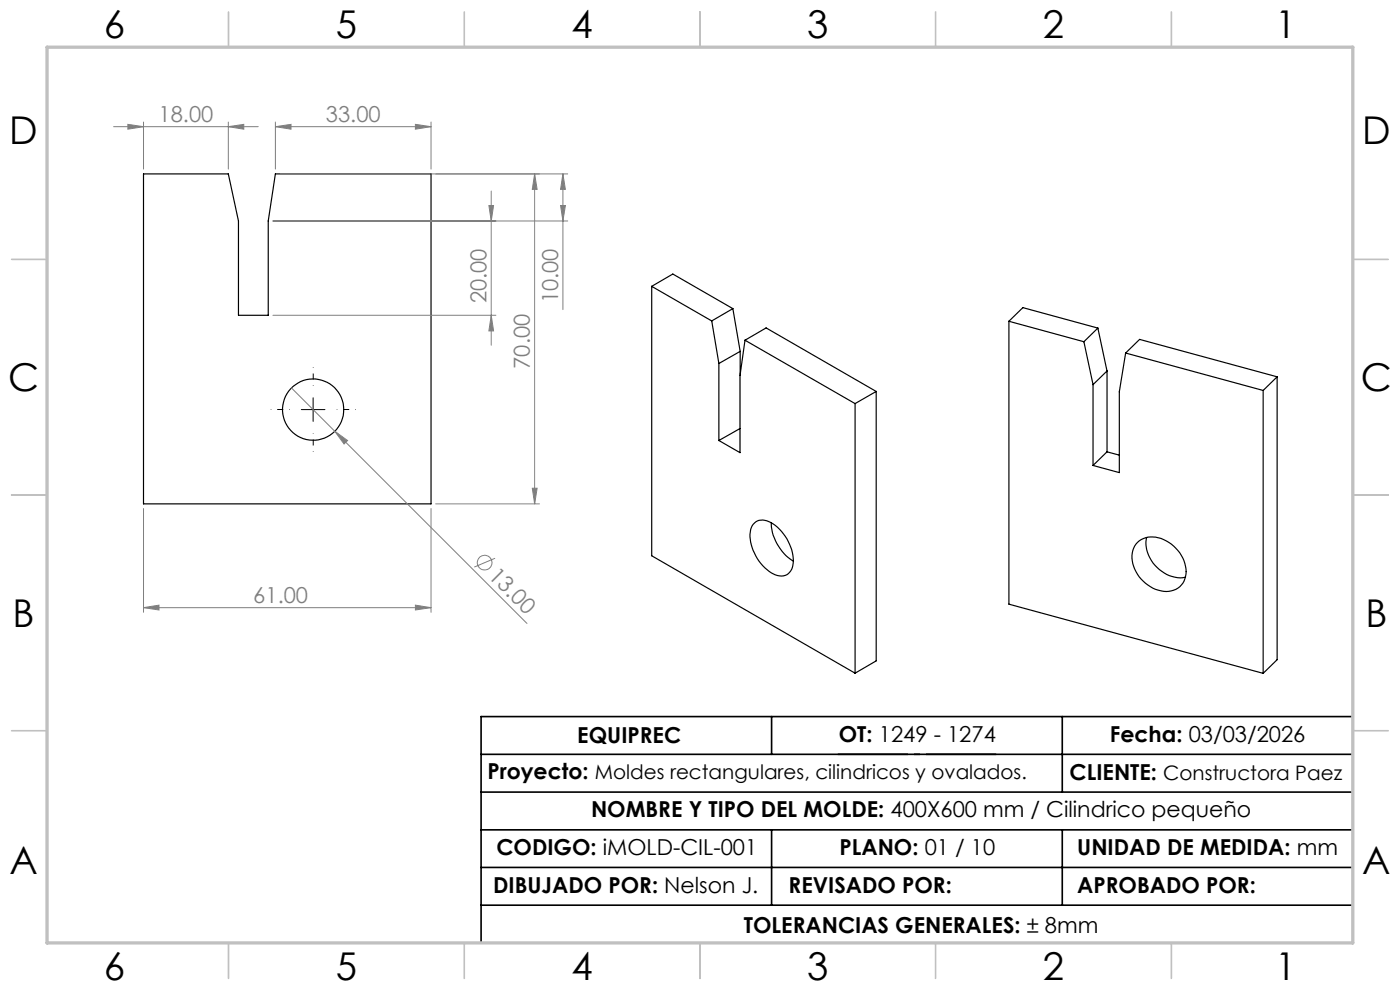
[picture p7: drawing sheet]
<svg xmlns="http://www.w3.org/2000/svg" width="297mm" height="210mm" viewBox="0 0 297 210" stroke-linecap="round" stroke-linejoin="round" font-family="sans-serif">
<g fill="none" stroke="#000" stroke-width=".25">
<path d="M30.4 36.9h18l2.2 10v20h6.3v-20l1.5-10h33v70h-61zM138.3 60.7l12.7 7.4M138.3 60.7v57.2l43.1 24.9M138.3 60.7l4.4-2.6 12.8 7.4M151 68.1l1.5 9M152.5 77.1v16.3M155.5 65.5l-4.5 2.6M155.5 65.5l1.5 9M157 74.5l-4.5 2.6M157 74.5v4.9M158 72.2l23.4 13.4M158 72.2l-1 7.5v16.3l-4.5-2.6"/>
<path d="M158 72.2l4.5-2.6 23.4 13.4M214 68.1l15.9 4.4M214 68.1v60.1l54 14.6M214 68.1l3-2.8 15.9 4.3M229.9 72.5l2 9.1M232.9 69.6l-3 2.9M232.9 69.6l1.9 9.1M234.8 78.7l-2.9 2.9M234.8 78.7v17.1M238.8 74.9l-1.3 8.2v17.2l-5.6-1.6M238.8 74.9l29.2 7.9M238.8 74.9l3-2.9 29.1 7.9"/>
<path d="M270.9 79.9v60l-2.9 2.9M270.9 79.9l-2.9 2.9M157 90.9l-4.5 2.5M181.4 85.6v57.2M185.9 83v57.2l-4.5 2.6M185.9 83l-4.5 2.6M231.9 81.6v17.1M234.8 95.8l-2.9 2.9M234.8 95.8l2.7 .7M268 82.8v60M159.8 111.2a2.85 2.85 0 0 1 3.8-.3 9.8 9.8 0 0 1 4.6 9 2.6 2.6 0 0 1-4.2 1.8 9.7 9.7 0 0 1-4.8-9.3zM163.6 110.9a9.9 9.9 0 0 0 4.7 8.1"/>
<path d="M241.3 115.1a5.2 5.2 0 0 1 6.7 0 7.3 7.3 0 0 1 3.5 7.2 4.2 4.2 0 0 1-5.8 2.9 7.5 7.5 0 0 1-5.4-8.4l.4-1zM243.2 114a7.6 7.6 0 0 0 7.7 8.5l.6-.1"/>
<circle cx="66.4" cy="86.9" r="6.5"/>
</g>
<g fill="none" stroke="#808080" stroke-width=".21">
<path d="M24.1 26.9h30.7M27.1 26.4l3.3 .5-3.3 .5zM30.4 25.9v10M48.4 26.9l3.3-.5v1zM48.4 25.9v10M58.4 26.9l3.3-.5v1zM58.4 25.9v10M58.4 26.9h33M59.4 36.9h61M88.1 26.4l3.3 .5-3.3 .5zM91.4 25.9v10M113.4 36.9l.5 3.3h-1z"/>
<path d="M113.4 36.9v70M119.4 36.9l.5 3.3h-1zM119.4 36.9v28.8M57.9 46.9h62.5M103.7 43.6h1l-.5 3.3zM104.2 40.5v32.7M118.9 43.6h1l-.5 3.3zM57.9 66.9h47.3M104.2 66.9l.5 3.3h-1zM61.8 82.3l50 49.9M71 91.5l2.7 1.9-.7 .8zM30.4 107.9v22"/>
<path d="M91.4 107.9v22M92.4 106.9h22M105 118.4l-4.4 1.9M112.9 103.6h1l-.5 3.3zM30.4 128.9l3.3-.5v1zM30.4 128.9h61M88.1 128.4l3.3 .5-3.3 .5z"/>
<circle cx="102.8" cy="119.3" r="1.56"/>
</g>
<path d="M61.4 86.9h-4M66.4 81.9v-4M66.4 91.9v4M71.4 86.9h4" fill="none" stroke="#000" stroke-width=".21" stroke-dasharray="15.2 1.3 1.3 1.3" stroke-dashoffset="15.1" stroke-linecap="butt"/>
<path d="M177.7 160h33.7" fill="none" stroke="#000" stroke-width=".35" stroke-dasharray="15.2 1.3 1.3 1.3" stroke-dashoffset=".3" stroke-linecap="butt"/>
<path d="M63.9 86.9h5M66.4 84.4v5" fill="none" stroke="#000" stroke-width=".21"/>
<path d="M163.7 152v8M225.4 152v16M287 152h-184.9v48M102.1 160h184.9M102.1 168h184.9M102.1 176h184.9M163.7 176v16M225.4 176v16M102.1 184h184.9M102.1 192h184.9" fill="none" stroke="#000" stroke-width=".35"/>
<g fill="none" stroke="#c0c0c0" stroke-width=".35">
<path d="M48.5 2.5v7.5M98.5 2.5v7.5M148.5 2.5v7.5M198.5 2.5v7.5M248.5 2.5v7.5M2.5 55h7.5M287 55h7.5M2.5 105h7.5M287 105h7.5M2.5 155h7.5M287 155h7.5M48.5 200v7.5"/>
<path d="M98.5 200v7.5M148.5 200v7.5M198.5 200v7.5M248.5 200v7.5"/>
</g>
<path d="M10 10h277v190h-277z" fill="none" stroke="#c0c0c0" stroke-width=".7"/>
<g fill="#808080">
<path d="M71 91.5l2.7 1.9-.7 .8z"/>
<path d="M88.1 26.4l3.3 .5-3.3 .5zM58.4 26.9l3.3-.5v1zM48.4 26.9l3.3-.5v1zM27.1 26.4l3.3 .5-3.3 .5z"/>
<path d="M30.4 128.9l3.3-.5v1zM88.1 128.4l3.3 .5-3.3 .5z"/>
<path d="M112.9 103.6h1l-.5 3.3zM113.4 36.9l.5 3.3h-1z"/>
<path d="M103.7 43.6h1l-.5 3.3zM104.2 66.9l.5 3.3h-1zM119.4 36.9l.5 3.3h-1zM118.9 43.6h1l-.5 3.3z"/>
</g>
<g font-size="8.1">
<text x="22" y="8">6</text>
<text x="71.2" y="8">5</text>
<text x="121.2" y="8">4</text>
<text x="171.3" y="8">3</text>
<text x="221.3" y="8">2</text>
<text x="270.5" y="8">1</text>
<text x="2" y="30.5">D</text>
<text x="289" y="30.5">D</text>
<text x="1.7" y="83">C</text>
<text x="288.7" y="83">C</text>
<text x="2.7" y="133">B</text>
<text x="289.7" y="133">B</text>
<text x="2" y="185.5">A</text>
<text x="289" y="185.5">A</text>
<text x="22" y="208">6</text>
<text x="71.2" y="208">5</text>
<text x="121.2" y="208">4</text>
<text x="171.3" y="208">3</text>
<text x="221.3" y="208">2</text>
<text x="270.5" y="208">1</text>
</g>
<g font-size="4.7" fill="#808080">
<text x="33.6" y="25.9">18.00</text>
<text x="69.1" y="25.9">33.00</text>
<text x="103.2" y="64.4" transform="rotate(-90 103.2 64.4)">20.00</text>
<text x="118.4" y="64.4" transform="rotate(-90 118.4 64.4)">10.00</text>
<text x="112.4" y="78.2" transform="rotate(-90 112.4 78.2)">70.00</text>
<text x="103.4" y="122.4" transform="rotate(45 103.4 122.4)">13.00</text>
<text x="53.7" y="127.9">61.00</text>
</g>
<g font-size="4.7">
<text x="122.5" y="157.5">EQUIPREC</text>
<text x="178" y="157.4">OT: 1249 - 1274</text>
<text x="235.5" y="157.5">Fecha: 03/03/2026</text>
<text x="103.4" y="165.2">Proyecto: Moldes rectangulares, cilindricos y ovalados.</text>
<text x="226.9" y="165.5">CLIENTE: Constructora Paez</text>
<text x="125.4" y="173.3">NOMBRE Y TIPO DEL MOLDE: 400X600 mm / Cilindrico pequeño</text>
<text x="105.3" y="181.3">CODIGO: iMOLD-CIL-001</text>
<text x="178.1" y="181.3">PLANO: 01 / 10</text>
<text x="228.5" y="181.3">UNIDAD DE MEDIDA: mm</text>
<text x="104.6" y="189.5">DIBUJADO POR: Nelson J.</text>
<text x="167.3" y="189.5">REVISADO POR:</text>
<text x="228.5" y="189.5">APROBADO POR:</text>
<text x="157.8" y="197.9">TOLERANCIAS GENERALES: ± 8mm</text>
</g>
</svg>
